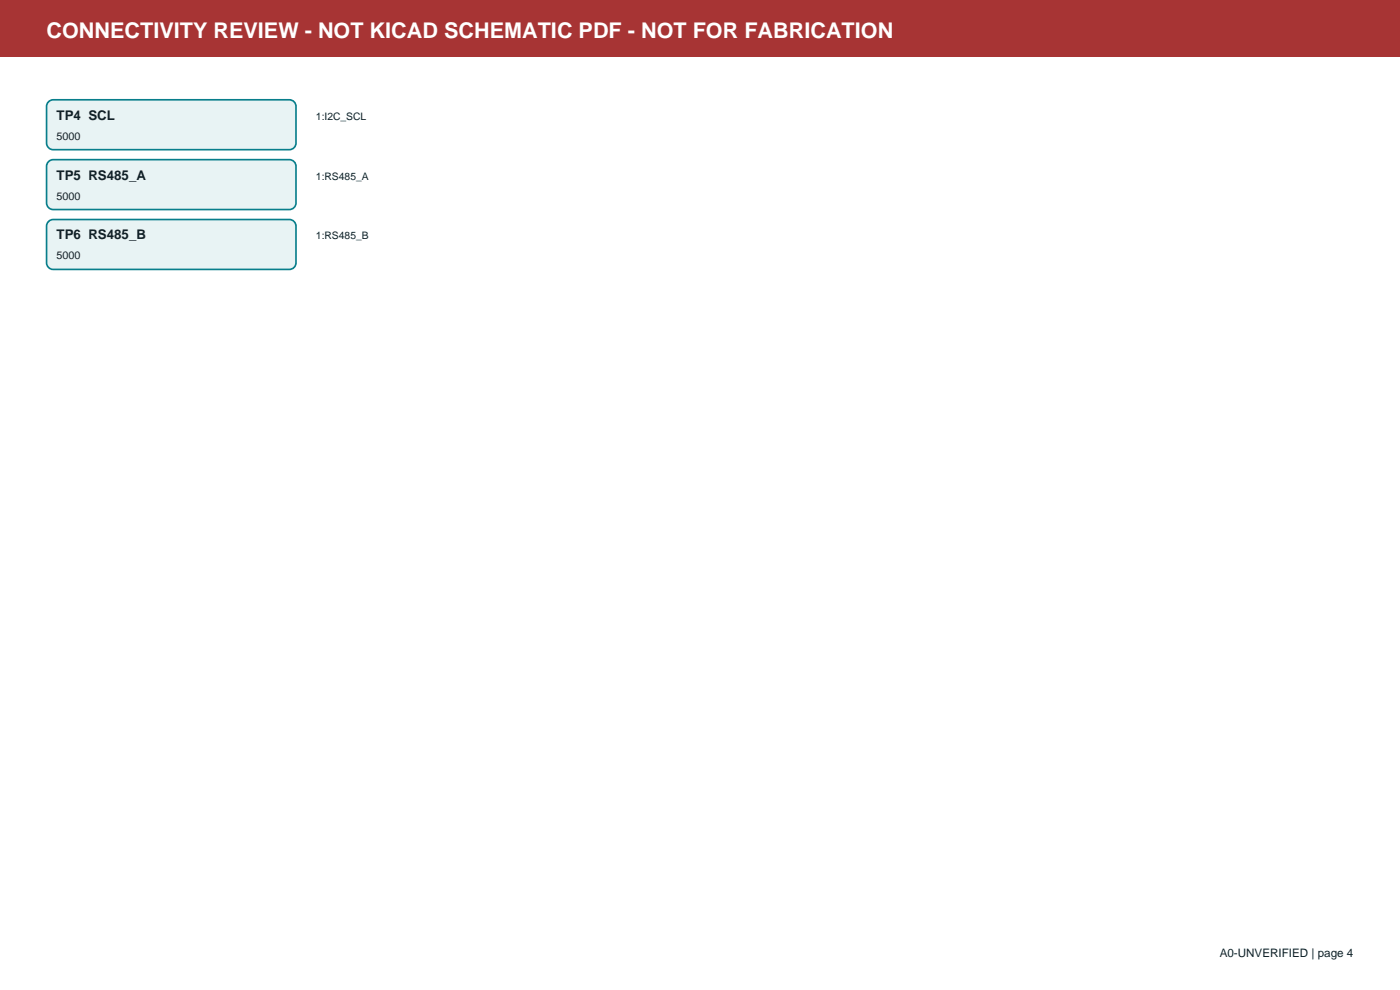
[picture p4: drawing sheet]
<svg xmlns="http://www.w3.org/2000/svg" width="297mm" height="210mm" viewBox="0 0 297 210" stroke-linecap="round" stroke-linejoin="round" font-family="sans-serif">
<path d="M0 0h297v12h-297z" fill-rule="evenodd" fill="#a73434"/>
<g fill="#e8f3f4" stroke="#087e8b" stroke-width=".35">
<path d="M10.1 21.7l.7-.5h.5h50.1a1.41 1.41 0 0 1 1.4 1.4v7.7a1.41 1.41 0 0 1-1.4 1.4h-50.1a1.41 1.41 0 0 1-1.4-1.4v-7.7z" fill-rule="evenodd"/>
<path d="M10.5 34.1l.8-.2h50.1a1.41 1.41 0 0 1 1.4 1.4v7.7a1.41 1.41 0 0 1-1.4 1.4h-50.1a1.41 1.41 0 0 1-1.4-1.4v-7.7v-.5z" fill-rule="evenodd"/>
<path d="M10.5 46.8l.8-.2h50.1a1.41 1.41 0 0 1 1.4 1.4v7.7a1.41 1.41 0 0 1-1.4 1.4h-50.1a1.41 1.41 0 0 1-1.4-1.4v-7.7v-.5z" fill-rule="evenodd"/>
</g>
<text font-size="4.6" fill="#fff" x="9.9" y="8.1">CONNECTIVITY REVIEW - NOT KICAD SCHEMATIC PDF - NOT FOR FABRICATION</text>
<g font-size="2.8" fill="#102027">
<text x="12" y="25.4">TP4 SCL</text>
<text x="12" y="38.1">TP5 RS485_A</text>
<text x="12" y="50.8">TP6 RS485_B</text>
</g>
<text font-size="2.5" fill="#102027" x="258.8" y="202.9">A0-UNVERIFIED | page 4</text>
<g font-size="2.3" fill="#102027">
<text x="12" y="29.6">5000</text>
<text x="12" y="42.3">5000</text>
<text x="12" y="55">5000</text>
</g>
<g font-size="2.2" fill="#102027">
<text x="67" y="25.4">1:I2C_SCL</text>
<text x="67" y="38.1">1:RS485_A</text>
<text x="67" y="50.8">1:RS485_B</text>
</g>
</svg>
